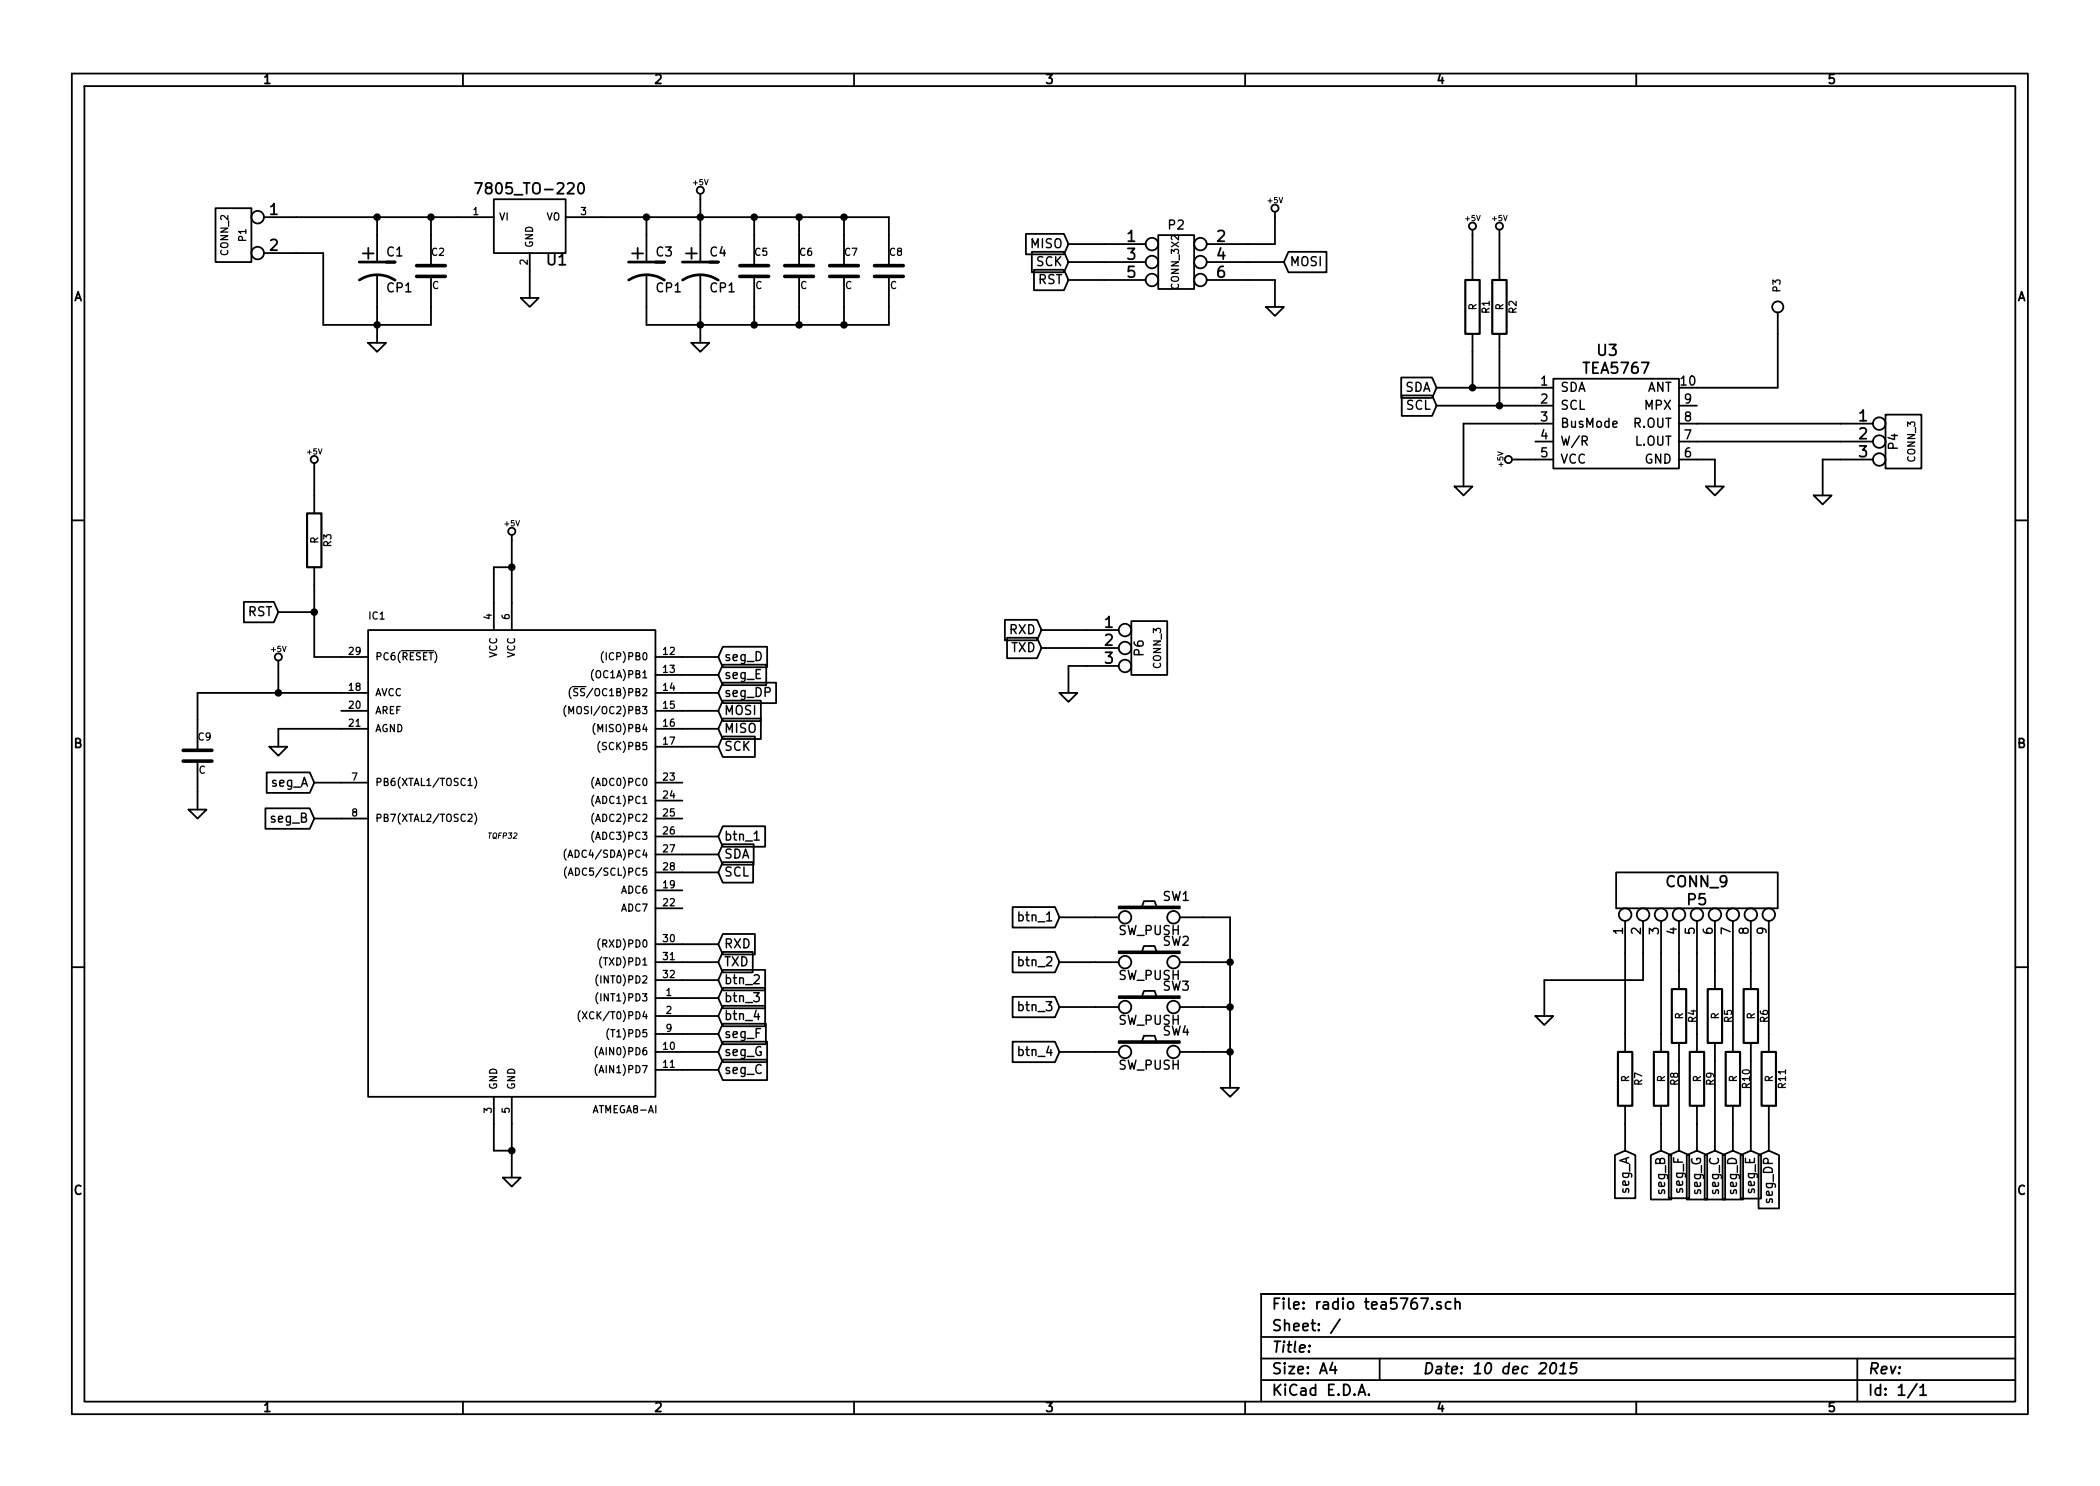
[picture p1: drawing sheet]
EESchema Schematic File Version 2
LIBS:power
LIBS:device
LIBS:transistors
LIBS:conn
LIBS:linear
LIBS:regul
LIBS:74xx
LIBS:cmos4000
LIBS:adc-dac
LIBS:memory
LIBS:xilinx
LIBS:special
LIBS:microcontrollers
LIBS:dsp
LIBS:microchip
LIBS:analog_switches
LIBS:motorola
LIBS:texas
LIBS:intel
LIBS:audio
LIBS:interface
LIBS:digital-audio
LIBS:philips
LIBS:display
LIBS:cypress
LIBS:siliconi
LIBS:opto
LIBS:atmel
LIBS:contrib
LIBS:valves
LIBS:tea5767
LIBS:radio tea5767-cache
EELAYER 27 0
EELAYER END
$Descr A4 11693 8268
encoding utf-8
Sheet 1 1
Title ""
Date "10 dec 2015"
Rev ""
Comp ""
Comment1 ""
Comment2 ""
Comment3 ""
Comment4 ""
$EndDescr
$Comp
L C C5
U 1 1
P 4200 1500
F 0 "C5" H 4200 1600 40  0000 L CNN
F 1 "C" H 4206 1415 40  0000 L CNN
F 2 "~" H 4238 1350 30  0000 C CNN
F 3 "~" H 4200 1500 60  0000 C CNN
	1    4200 1500
	1    0    0    -1  
$EndComp
$Comp
L C C6
U 1 1
P 4450 1500
F 0 "C6" H 4450 1600 40  0000 L CNN
F 1 "C" H 4456 1415 40  0000 L CNN
F 2 "~" H 4488 1350 30  0000 C CNN
F 3 "~" H 4450 1500 60  0000 C CNN
	1    4450 1500
	1    0    0    -1  
$EndComp
$Comp
L C C7
U 1 1
P 4700 1500
F 0 "C7" H 4700 1600 40  0000 L CNN
F 1 "C" H 4706 1415 40  0000 L CNN
F 2 "~" H 4738 1350 30  0000 C CNN
F 3 "~" H 4700 1500 60  0000 C CNN
	1    4700 1500
	1    0    0    -1  
$EndComp
$Comp
L CP1 C4
U 1 1
P 3900 1500
F 0 "C4" H 3950 1600 50  0000 L CNN
F 1 "CP1" H 3950 1400 50  0000 L CNN
F 2 "~" H 3900 1500 60  0000 C CNN
F 3 "~" H 3900 1500 60  0000 C CNN
	1    3900 1500
	1    0    0    -1  
$EndComp
$Comp
L R R1
U 1 1
P 8200 1700
F 0 "R1" V 8280 1700 40  0000 C CNN
F 1 "R" V 8207 1701 40  0000 C CNN
F 2 "~" V 8130 1700 30  0000 C CNN
F 3 "~" H 8200 1700 30  0000 C CNN
	1    8200 1700
	1    0    0    -1  
$EndComp
$Comp
L R R2
U 1 1
P 8350 1700
F 0 "R2" V 8430 1700 40  0000 C CNN
F 1 "R" V 8357 1701 40  0000 C CNN
F 2 "~" V 8280 1700 30  0000 C CNN
F 3 "~" H 8350 1700 30  0000 C CNN
	1    8350 1700
	1    0    0    -1  
$EndComp
$Comp
L R R7
U 1 1
P 9050 6000
F 0 "R7" V 9130 6000 40  0000 C CNN
F 1 "R" V 9057 6001 40  0000 C CNN
F 2 "~" V 8980 6000 30  0000 C CNN
F 3 "~" H 9050 6000 30  0000 C CNN
	1    9050 6000
	1    0    0    -1  
$EndComp
$Comp
L R R6
U 1 1
P 9750 5650
F 0 "R6" V 9830 5650 40  0000 C CNN
F 1 "R" V 9757 5651 40  0000 C CNN
F 2 "~" V 9680 5650 30  0000 C CNN
F 3 "~" H 9750 5650 30  0000 C CNN
	1    9750 5650
	1    0    0    -1  
$EndComp
$Comp
L R R8
U 1 1
P 9250 6000
F 0 "R8" V 9330 6000 40  0000 C CNN
F 1 "R" V 9257 6001 40  0000 C CNN
F 2 "~" V 9180 6000 30  0000 C CNN
F 3 "~" H 9250 6000 30  0000 C CNN
	1    9250 6000
	1    0    0    -1  
$EndComp
$Comp
L R R4
U 1 1
P 9350 5650
F 0 "R4" V 9430 5650 40  0000 C CNN
F 1 "R" V 9357 5651 40  0000 C CNN
F 2 "~" V 9280 5650 30  0000 C CNN
F 3 "~" H 9350 5650 30  0000 C CNN
	1    9350 5650
	1    0    0    -1  
$EndComp
$Comp
L R R9
U 1 1
P 9450 6000
F 0 "R9" V 9530 6000 40  0000 C CNN
F 1 "R" V 9457 6001 40  0000 C CNN
F 2 "~" V 9380 6000 30  0000 C CNN
F 3 "~" H 9450 6000 30  0000 C CNN
	1    9450 6000
	1    0    0    -1  
$EndComp
$Comp
L R R5
U 1 1
P 9550 5650
F 0 "R5" V 9630 5650 40  0000 C CNN
F 1 "R" V 9557 5651 40  0000 C CNN
F 2 "~" V 9480 5650 30  0000 C CNN
F 3 "~" H 9550 5650 30  0000 C CNN
	1    9550 5650
	1    0    0    -1  
$EndComp
$Comp
L R R10
U 1 1
P 9650 6000
F 0 "R10" V 9730 6000 40  0000 C CNN
F 1 "R" V 9657 6001 40  0000 C CNN
F 2 "~" V 9580 6000 30  0000 C CNN
F 3 "~" H 9650 6000 30  0000 C CNN
	1    9650 6000
	1    0    0    -1  
$EndComp
$Comp
L R R11
U 1 1
P 9850 6000
F 0 "R11" V 9930 6000 40  0000 C CNN
F 1 "R" V 9857 6001 40  0000 C CNN
F 2 "~" V 9780 6000 30  0000 C CNN
F 3 "~" H 9850 6000 30  0000 C CNN
	1    9850 6000
	1    0    0    -1  
$EndComp
$Comp
L CONN_9 P5
U 1 1
P 9450 4950
F 0 "P5" V 9400 4950 60  0000 C CNN
F 1 "CONN_9" V 9500 4950 60  0000 C CNN
F 2 "" H 9450 4950 60  0000 C CNN
F 3 "" H 9450 4950 60  0000 C CNN
	1    9450 4950
	0    -1   -1   0   
$EndComp
$Comp
L +5V #PWR01
U 1 1
P 3900 1100
F 0 "#PWR01" H 3900 1190 20  0001 C CNN
F 1 "+5V" H 3900 1190 30  0000 C CNN
F 2 "" H 3900 1100 60  0000 C CNN
F 3 "" H 3900 1100 60  0000 C CNN
	1    3900 1100
	1    0    0    -1  
$EndComp
$Comp
L GND #PWR02
U 1 1
P 3900 1900
F 0 "#PWR02" H 3900 1900 30  0001 C CNN
F 1 "GND" H 3900 1830 30  0001 C CNN
F 2 "" H 3900 1900 60  0000 C CNN
F 3 "" H 3900 1900 60  0000 C CNN
	1    3900 1900
	1    0    0    -1  
$EndComp
$Comp
L GND #PWR03
U 1 1
P 10150 2750
F 0 "#PWR03" H 10150 2750 30  0001 C CNN
F 1 "GND" H 10150 2680 30  0001 C CNN
F 2 "" H 10150 2750 60  0000 C CNN
F 3 "" H 10150 2750 60  0000 C CNN
	1    10150 2750
	1    0    0    -1  
$EndComp
$Comp
L +5V #PWR04
U 1 1
P 2850 3000
F 0 "#PWR04" H 2850 3090 20  0001 C CNN
F 1 "+5V" H 2850 3090 30  0000 C CNN
F 2 "" H 2850 3000 60  0000 C CNN
F 3 "" H 2850 3000 60  0000 C CNN
	1    2850 3000
	1    0    0    -1  
$EndComp
$Comp
L GND #PWR05
U 1 1
P 2850 6550
F 0 "#PWR05" H 2850 6550 30  0001 C CNN
F 1 "GND" H 2850 6480 30  0001 C CNN
F 2 "" H 2850 6550 60  0000 C CNN
F 3 "" H 2850 6550 60  0000 C CNN
	1    2850 6550
	1    0    0    -1  
$EndComp
$Comp
L GND #PWR06
U 1 1
P 8150 2700
F 0 "#PWR06" H 8150 2700 30  0001 C CNN
F 1 "GND" H 8150 2630 30  0001 C CNN
F 2 "" H 8150 2700 60  0000 C CNN
F 3 "" H 8150 2700 60  0000 C CNN
	1    8150 2700
	1    0    0    -1  
$EndComp
$Comp
L +5V #PWR07
U 1 1
P 8200 1300
F 0 "#PWR07" H 8200 1390 20  0001 C CNN
F 1 "+5V" H 8200 1390 30  0000 C CNN
F 2 "" H 8200 1300 60  0000 C CNN
F 3 "" H 8200 1300 60  0000 C CNN
	1    8200 1300
	1    0    0    -1  
$EndComp
$Comp
L +5V #PWR08
U 1 1
P 8350 1300
F 0 "#PWR08" H 8350 1390 20  0001 C CNN
F 1 "+5V" H 8350 1390 30  0000 C CNN
F 2 "" H 8350 1300 60  0000 C CNN
F 3 "" H 8350 1300 60  0000 C CNN
	1    8350 1300
	1    0    0    -1  
$EndComp
$Comp
L +5V #PWR09
U 1 1
P 8450 2550
F 0 "#PWR09" H 8450 2640 20  0001 C CNN
F 1 "+5V" H 8450 2640 30  0000 C CNN
F 2 "" H 8450 2550 60  0000 C CNN
F 3 "" H 8450 2550 60  0000 C CNN
	1    8450 2550
	0    -1   -1   0   
$EndComp
$Comp
L GND #PWR010
U 1 1
P 9550 2700
F 0 "#PWR010" H 9550 2700 30  0001 C CNN
F 1 "GND" H 9550 2630 30  0001 C CNN
F 2 "" H 9550 2700 60  0000 C CNN
F 3 "" H 9550 2700 60  0000 C CNN
	1    9550 2700
	1    0    0    -1  
$EndComp
$Comp
L CONN_1 P3
U 1 1
P 9900 1700
F 0 "P3" H 9980 1700 40  0000 L CNN
F 1 "CONN_1" H 9900 1755 30  0001 C CNN
F 2 "" H 9900 1700 60  0000 C CNN
F 3 "" H 9900 1700 60  0000 C CNN
	1    9900 1700
	0    -1   -1   0   
$EndComp
$Comp
L SW_PUSH SW1
U 1 1
P 6400 5100
F 0 "SW1" H 6550 5210 50  0000 C CNN
F 1 "SW_PUSH" H 6400 5020 50  0000 C CNN
F 2 "~" H 6400 5100 60  0000 C CNN
F 3 "~" H 6400 5100 60  0000 C CNN
	1    6400 5100
	1    0    0    -1  
$EndComp
$Comp
L SW_PUSH SW2
U 1 1
P 6400 5350
F 0 "SW2" H 6550 5460 50  0000 C CNN
F 1 "SW_PUSH" H 6400 5270 50  0000 C CNN
F 2 "~" H 6400 5350 60  0000 C CNN
F 3 "~" H 6400 5350 60  0000 C CNN
	1    6400 5350
	1    0    0    -1  
$EndComp
$Comp
L SW_PUSH SW3
U 1 1
P 6400 5600
F 0 "SW3" H 6550 5710 50  0000 C CNN
F 1 "SW_PUSH" H 6400 5520 50  0000 C CNN
F 2 "~" H 6400 5600 60  0000 C CNN
F 3 "~" H 6400 5600 60  0000 C CNN
	1    6400 5600
	1    0    0    -1  
$EndComp
$Comp
L SW_PUSH SW4
U 1 1
P 6400 5850
F 0 "SW4" H 6550 5960 50  0000 C CNN
F 1 "SW_PUSH" H 6400 5770 50  0000 C CNN
F 2 "~" H 6400 5850 60  0000 C CNN
F 3 "~" H 6400 5850 60  0000 C CNN
	1    6400 5850
	1    0    0    -1  
$EndComp
$Comp
L GND #PWR011
U 1 1
P 6850 6050
F 0 "#PWR011" H 6850 6050 30  0001 C CNN
F 1 "GND" H 6850 5980 30  0001 C CNN
F 2 "" H 6850 6050 60  0000 C CNN
F 3 "" H 6850 6050 60  0000 C CNN
	1    6850 6050
	1    0    0    -1  
$EndComp
$Comp
L GND #PWR012
U 1 1
P 8600 5650
F 0 "#PWR012" H 8600 5650 30  0001 C CNN
F 1 "GND" H 8600 5580 30  0001 C CNN
F 2 "" H 8600 5650 60  0000 C CNN
F 3 "" H 8600 5650 60  0000 C CNN
	1    8600 5650
	1    0    0    -1  
$EndComp
$Comp
L ATMEGA8-AI IC1
U 1 1
P 2800 4650
F 0 "IC1" H 2050 5850 40  0000 L BNN
F 1 "ATMEGA8-AI" H 3300 3100 40  0000 L BNN
F 2 "TQFP32" H 2800 4650 30  0000 C CIN
F 3 "" H 2800 4650 60  0000 C CNN
	1    2800 4650
	1    0    0    -1  
$EndComp
$Comp
L R R3
U 1 1
P 1750 3000
F 0 "R3" V 1830 3000 40  0000 C CNN
F 1 "R" V 1757 3001 40  0000 C CNN
F 2 "~" V 1680 3000 30  0000 C CNN
F 3 "~" H 1750 3000 30  0000 C CNN
	1    1750 3000
	1    0    0    -1  
$EndComp
$Comp
L +5V #PWR013
U 1 1
P 1750 2600
F 0 "#PWR013" H 1750 2690 20  0001 C CNN
F 1 "+5V" H 1750 2690 30  0000 C CNN
F 2 "" H 1750 2600 60  0000 C CNN
F 3 "" H 1750 2600 60  0000 C CNN
	1    1750 2600
	1    0    0    -1  
$EndComp
$Comp
L +5V #PWR014
U 1 1
P 1550 3700
F 0 "#PWR014" H 1550 3790 20  0001 C CNN
F 1 "+5V" H 1550 3790 30  0000 C CNN
F 2 "" H 1550 3700 60  0000 C CNN
F 3 "" H 1550 3700 60  0000 C CNN
	1    1550 3700
	1    0    0    -1  
$EndComp
$Comp
L GND #PWR015
U 1 1
P 1550 4150
F 0 "#PWR015" H 1550 4150 30  0001 C CNN
F 1 "GND" H 1550 4080 30  0001 C CNN
F 2 "" H 1550 4150 60  0000 C CNN
F 3 "" H 1550 4150 60  0000 C CNN
	1    1550 4150
	1    0    0    -1  
$EndComp
Text GLabel 4000 4750 2    50   Input ~ 0
SDA
Text GLabel 4000 4850 2    50   Input ~ 0
SCL
Text GLabel 8000 2150 0    50   Input ~ 0
SDA
Text GLabel 8000 2250 0    50   Input ~ 0
SCL
Text GLabel 1750 4350 0    50   Input ~ 0
seg_A
Text GLabel 1750 4550 0    50   Input ~ 0
seg_B
Text GLabel 4000 5950 2    50   Input ~ 0
seg_C
Text GLabel 4000 3650 2    50   Input ~ 0
seg_D
Text GLabel 4000 3750 2    50   Input ~ 0
seg_E
Text GLabel 4000 5750 2    50   Input ~ 0
seg_F
Text GLabel 4000 5850 2    50   Input ~ 0
seg_G
Text GLabel 4000 3850 2    50   Input ~ 0
seg_DP
Text GLabel 9550 6400 3    50   Input ~ 0
seg_C
Text GLabel 9650 6400 3    50   Input ~ 0
seg_D
Text GLabel 9750 6400 3    50   Input ~ 0
seg_E
Text GLabel 9350 6400 3    50   Input ~ 0
seg_F
Text GLabel 9450 6400 3    50   Input ~ 0
seg_G
Text GLabel 9850 6400 3    50   Input ~ 0
seg_DP
Text GLabel 9050 6400 3    50   Input ~ 0
seg_A
Text GLabel 9250 6400 3    50   Input ~ 0
seg_B
Text GLabel 4000 5250 2    50   Input ~ 0
RXD
Text GLabel 4000 5350 2    50   Input ~ 0
TXD
Text GLabel 5800 3500 0    50   Input ~ 0
RXD
Text GLabel 5800 3600 0    50   Input ~ 0
TXD
$Comp
L CONN_3 P6
U 1 1
P 6400 3600
F 0 "P6" V 6350 3600 50  0000 C CNN
F 1 "CONN_3" V 6450 3600 40  0000 C CNN
F 2 "" H 6400 3600 60  0000 C CNN
F 3 "" H 6400 3600 60  0000 C CNN
	1    6400 3600
	1    0    0    -1  
$EndComp
$Comp
L GND #PWR016
U 1 1
P 5950 3850
F 0 "#PWR016" H 5950 3850 30  0001 C CNN
F 1 "GND" H 5950 3780 30  0001 C CNN
F 2 "" H 5950 3850 60  0000 C CNN
F 3 "" H 5950 3850 60  0000 C CNN
	1    5950 3850
	1    0    0    -1  
$EndComp
Text GLabel 4000 5550 2    50   Input ~ 0
btn_3
Text GLabel 4000 4650 2    50   Input ~ 0
btn_1
Text GLabel 4000 5450 2    50   Input ~ 0
btn_2
Text GLabel 4000 5650 2    50   Input ~ 0
btn_4
Text GLabel 5900 5600 0    50   Input ~ 0
btn_3
Text GLabel 5900 5100 0    50   Input ~ 0
btn_1
Text GLabel 5900 5350 0    50   Input ~ 0
btn_2
Text GLabel 5900 5850 0    50   Input ~ 0
btn_4
$Comp
L CONN_3X2 P2
U 1 1
P 6550 1500
F 0 "P2" H 6550 1750 50  0000 C CNN
F 1 "CONN_3X2" V 6550 1550 40  0000 C CNN
F 2 "" H 6550 1500 60  0000 C CNN
F 3 "" H 6550 1500 60  0000 C CNN
	1    6550 1500
	1    0    0    -1  
$EndComp
Text GLabel 7150 1450 2    50   Input ~ 0
MOSI
Text GLabel 5950 1550 0    50   Input ~ 0
RST
Text GLabel 5950 1350 0    50   Input ~ 0
MISO
Text GLabel 5950 1450 0    50   Input ~ 0
SCK
$Comp
L GND #PWR017
U 1 1
P 7100 1700
F 0 "#PWR017" H 7100 1700 30  0001 C CNN
F 1 "GND" H 7100 1630 30  0001 C CNN
F 2 "" H 7100 1700 60  0000 C CNN
F 3 "" H 7100 1700 60  0000 C CNN
	1    7100 1700
	1    0    0    -1  
$EndComp
$Comp
L +5V #PWR018
U 1 1
P 7100 1200
F 0 "#PWR018" H 7100 1290 20  0001 C CNN
F 1 "+5V" H 7100 1290 30  0000 C CNN
F 2 "" H 7100 1200 60  0000 C CNN
F 3 "" H 7100 1200 60  0000 C CNN
	1    7100 1200
	1    0    0    -1  
$EndComp
Text GLabel 4000 4050 2    50   Input ~ 0
MISO
Text GLabel 1550 3400 0    50   Input ~ 0
RST
Text GLabel 4000 4150 2    50   Input ~ 0
SCK
Text GLabel 4000 3950 2    50   Input ~ 0
MOSI
$Comp
L C C9
U 1 1
P 1100 4200
F 0 "C9" H 1100 4300 40  0000 L CNN
F 1 "C" H 1106 4115 40  0000 L CNN
F 2 "~" H 1138 4050 30  0000 C CNN
F 3 "~" H 1100 4200 60  0000 C CNN
	1    1100 4200
	1    0    0    -1  
$EndComp
$Comp
L GND #PWR019
U 1 1
P 1100 4500
F 0 "#PWR019" H 1100 4500 30  0001 C CNN
F 1 "GND" H 1100 4430 30  0001 C CNN
F 2 "" H 1100 4500 60  0000 C CNN
F 3 "" H 1100 4500 60  0000 C CNN
	1    1100 4500
	1    0    0    -1  
$EndComp
$Comp
L C C8
U 1 1
P 4950 1500
F 0 "C8" H 4950 1600 40  0000 L CNN
F 1 "C" H 4956 1415 40  0000 L CNN
F 2 "~" H 4988 1350 30  0000 C CNN
F 3 "~" H 4950 1500 60  0000 C CNN
	1    4950 1500
	1    0    0    -1  
$EndComp
$Comp
L CP1 C3
U 1 1
P 3600 1500
F 0 "C3" H 3650 1600 50  0000 L CNN
F 1 "CP1" H 3650 1400 50  0000 L CNN
F 2 "~" H 3600 1500 60  0000 C CNN
F 3 "~" H 3600 1500 60  0000 C CNN
	1    3600 1500
	1    0    0    -1  
$EndComp
$Comp
L GND #PWR020
U 1 1
P 2950 1650
F 0 "#PWR020" H 2950 1650 30  0001 C CNN
F 1 "GND" H 2950 1580 30  0001 C CNN
F 2 "" H 2950 1650 60  0000 C CNN
F 3 "" H 2950 1650 60  0000 C CNN
	1    2950 1650
	1    0    0    -1  
$EndComp
$Comp
L CONN_2 P1
U 1 1
P 1300 1300
F 0 "P1" V 1250 1300 40  0000 C CNN
F 1 "CONN_2" V 1350 1300 40  0000 C CNN
F 2 "" H 1300 1300 60  0000 C CNN
F 3 "" H 1300 1300 60  0000 C CNN
	1    1300 1300
	-1   0    0    -1  
$EndComp
$Comp
L GND #PWR021
U 1 1
P 2100 1900
F 0 "#PWR021" H 2100 1900 30  0001 C CNN
F 1 "GND" H 2100 1830 30  0001 C CNN
F 2 "" H 2100 1900 60  0000 C CNN
F 3 "" H 2100 1900 60  0000 C CNN
	1    2100 1900
	1    0    0    -1  
$EndComp
$Comp
L CP1 C1
U 1 1
P 2100 1500
F 0 "C1" H 2150 1600 50  0000 L CNN
F 1 "CP1" H 2150 1400 50  0000 L CNN
F 2 "~" H 2100 1500 60  0000 C CNN
F 3 "~" H 2100 1500 60  0000 C CNN
	1    2100 1500
	1    0    0    -1  
$EndComp
$Comp
L C C2
U 1 1
P 2400 1500
F 0 "C2" H 2400 1600 40  0000 L CNN
F 1 "C" H 2406 1415 40  0000 L CNN
F 2 "~" H 2438 1350 30  0000 C CNN
F 3 "~" H 2400 1500 60  0000 C CNN
	1    2400 1500
	1    0    0    -1  
$EndComp
Wire Wire Line
	2850 3000 2850 3350
Wire Wire Line
	2850 6250 2850 6550
Wire Wire Line
	8200 1300 8200 1450
Wire Wire Line
	8350 1300 8350 1450
Wire Wire Line
	9050 5750 9050 5300
Wire Wire Line
	9250 5750 9250 5300
Wire Wire Line
	9350 5300 9350 5400
Wire Wire Line
	9450 5300 9450 5750
Wire Wire Line
	9550 5400 9550 5300
Wire Wire Line
	9650 5300 9650 5750
Wire Wire Line
	9750 5400 9750 5300
Wire Wire Line
	9850 5300 9850 5750
Wire Wire Line
	9450 2550 9550 2550
Wire Wire Line
	9550 2550 9550 2700
Wire Wire Line
	8550 2350 8150 2350
Wire Wire Line
	8150 2350 8150 2700
Wire Wire Line
	8450 2550 8550 2550
Wire Wire Line
	9900 2150 9450 2150
Wire Wire Line
	9900 1850 9900 2150
Wire Wire Line
	10250 2550 10150 2550
Wire Wire Line
	10150 2550 10150 2750
Wire Wire Line
	6700 5100 6850 5100
Wire Wire Line
	6850 5100 6850 6050
Wire Wire Line
	6850 5350 6700 5350
Wire Wire Line
	6850 5600 6700 5600
Connection ~ 6850 5350
Wire Wire Line
	6850 5850 6700 5850
Connection ~ 6850 5600
Connection ~ 6850 5850
Wire Wire Line
	3900 1700 3900 1900
Wire Wire Line
	3600 1800 4950 1800
Wire Wire Line
	4200 1800 4200 1700
Connection ~ 3900 1800
Wire Wire Line
	4450 1800 4450 1700
Connection ~ 4200 1800
Wire Wire Line
	4700 1800 4700 1700
Connection ~ 4450 1800
Wire Wire Line
	3900 1100 3900 1300
Wire Wire Line
	3350 1200 4950 1200
Wire Wire Line
	4200 1200 4200 1300
Connection ~ 3900 1200
Wire Wire Line
	4450 1200 4450 1300
Connection ~ 4200 1200
Wire Wire Line
	4700 1200 4700 1300
Connection ~ 4450 1200
Wire Wire Line
	9150 5300 9150 5450
Wire Wire Line
	9150 5450 8600 5450
Wire Wire Line
	8600 5450 8600 5650
Wire Wire Line
	2750 6250 2750 6400
Wire Wire Line
	2750 6400 2850 6400
Connection ~ 2850 6400
Wire Wire Line
	2750 3150 2850 3150
Connection ~ 2850 3150
Wire Wire Line
	2750 3150 2750 3350
Wire Wire Line
	1750 2600 1750 2750
Wire Wire Line
	1750 3250 1750 3650
Wire Wire Line
	1750 3650 1900 3650
Wire Wire Line
	1550 3700 1550 3850
Wire Wire Line
	1100 3850 1900 3850
Wire Wire Line
	1550 4150 1550 4050
Wire Wire Line
	1550 4050 1900 4050
Wire Wire Line
	4000 4750 3800 4750
Wire Wire Line
	3800 4850 4000 4850
Wire Wire Line
	8000 2150 8550 2150
Wire Wire Line
	8000 2250 8550 2250
Wire Wire Line
	8200 1950 8200 2150
Connection ~ 8200 2150
Wire Wire Line
	8350 1950 8350 2250
Connection ~ 8350 2250
Wire Wire Line
	1750 4350 1900 4350
Wire Wire Line
	1750 4550 1900 4550
Wire Wire Line
	9050 6400 9050 6250
Wire Wire Line
	9250 6400 9250 6250
Wire Wire Line
	9350 6400 9350 5900
Wire Wire Line
	9450 6400 9450 6250
Wire Wire Line
	9550 6400 9550 5900
Wire Wire Line
	9650 6400 9650 6250
Wire Wire Line
	9750 6400 9750 5900
Wire Wire Line
	9850 6400 9850 6250
Wire Wire Line
	3800 3650 4000 3650
Wire Wire Line
	3800 3750 4000 3750
Wire Wire Line
	3800 3850 4000 3850
Wire Wire Line
	3800 5750 4000 5750
Wire Wire Line
	3800 5850 4000 5850
Wire Wire Line
	3800 5950 4000 5950
Wire Wire Line
	4000 5250 3800 5250
Wire Wire Line
	3800 5350 4000 5350
Wire Wire Line
	5800 3500 6050 3500
Wire Wire Line
	5800 3600 6050 3600
Wire Wire Line
	5950 3850 5950 3700
Wire Wire Line
	5950 3700 6050 3700
Wire Wire Line
	3800 4650 4000 4650
Wire Wire Line
	3800 5450 4000 5450
Wire Wire Line
	3800 5550 4000 5550
Wire Wire Line
	3800 5650 4000 5650
Wire Wire Line
	6100 5100 5900 5100
Wire Wire Line
	6100 5350 5900 5350
Wire Wire Line
	6100 5600 5900 5600
Wire Wire Line
	6100 5850 5900 5850
Wire Wire Line
	6950 1450 7150 1450
Wire Wire Line
	6150 1350 5950 1350
Wire Wire Line
	6150 1450 5950 1450
Wire Wire Line
	6150 1550 5950 1550
Wire Wire Line
	6950 1350 7100 1350
Wire Wire Line
	7100 1350 7100 1200
Wire Wire Line
	6950 1550 7100 1550
Wire Wire Line
	7100 1550 7100 1700
Wire Wire Line
	1550 3400 1750 3400
Connection ~ 1750 3400
Wire Wire Line
	3800 3950 4000 3950
Wire Wire Line
	3800 4050 4000 4050
Wire Wire Line
	3800 4150 4000 4150
Wire Wire Line
	1100 4500 1100 4400
Wire Wire Line
	4950 1200 4950 1300
Connection ~ 4700 1200
Wire Wire Line
	4950 1800 4950 1700
Connection ~ 4700 1800
Wire Wire Line
	3600 1800 3600 1700
Wire Wire Line
	3600 1300 3600 1200
Connection ~ 3600 1200
Wire Wire Line
	2950 1500 2950 1650
Wire Wire Line
	1650 1200 2550 1200
Wire Wire Line
	2100 1300 2100 1200
Connection ~ 2100 1200
Wire Wire Line
	2400 1300 2400 1200
Connection ~ 2400 1200
Wire Wire Line
	1650 1400 1800 1400
Wire Wire Line
	1800 1400 1800 1800
Wire Wire Line
	1800 1800 2400 1800
Wire Wire Line
	2100 1700 2100 1900
Connection ~ 2100 1800
Wire Wire Line
	2400 1800 2400 1700
$Comp
L 7805_TO-220 U1
U 1 1
P 2950 1250
F 0 "U1" H 3100 1054 60  0000 C CNN
F 1 "7805_TO-220" H 2950 1450 60  0000 C CNN
F 2 "~" H 2950 1250 60  0000 C CNN
F 3 "~" H 2950 1250 60  0000 C CNN
	1    2950 1250
	1    0    0    -1  
$EndComp
$Comp
L TEA5767 U3
U 1 1
P 8950 2400
F 0 "U3" H 8950 2850 60  0000 C CNN
F 1 "TEA5767" H 9000 2750 60  0000 C CNN
F 2 "~" H 9100 2400 60  0000 C CNN
F 3 "~" H 9100 2400 60  0000 C CNN
	1    8950 2400
	1    0    0    -1  
$EndComp
$Comp
L CONN_3 P4
U 1 1
P 10600 2450
F 0 "P4" V 10550 2450 50  0000 C CNN
F 1 "CONN_3" V 10650 2450 40  0000 C CNN
F 2 "" H 10600 2450 60  0000 C CNN
F 3 "" H 10600 2450 60  0000 C CNN
	1    10600 2450
	1    0    0    -1  
$EndComp
Wire Wire Line
	9450 2450 10250 2450
Wire Wire Line
	9450 2350 10250 2350
Wire Wire Line
	1100 4000 1100 3850
Connection ~ 1550 3850
$EndSCHEMATC
